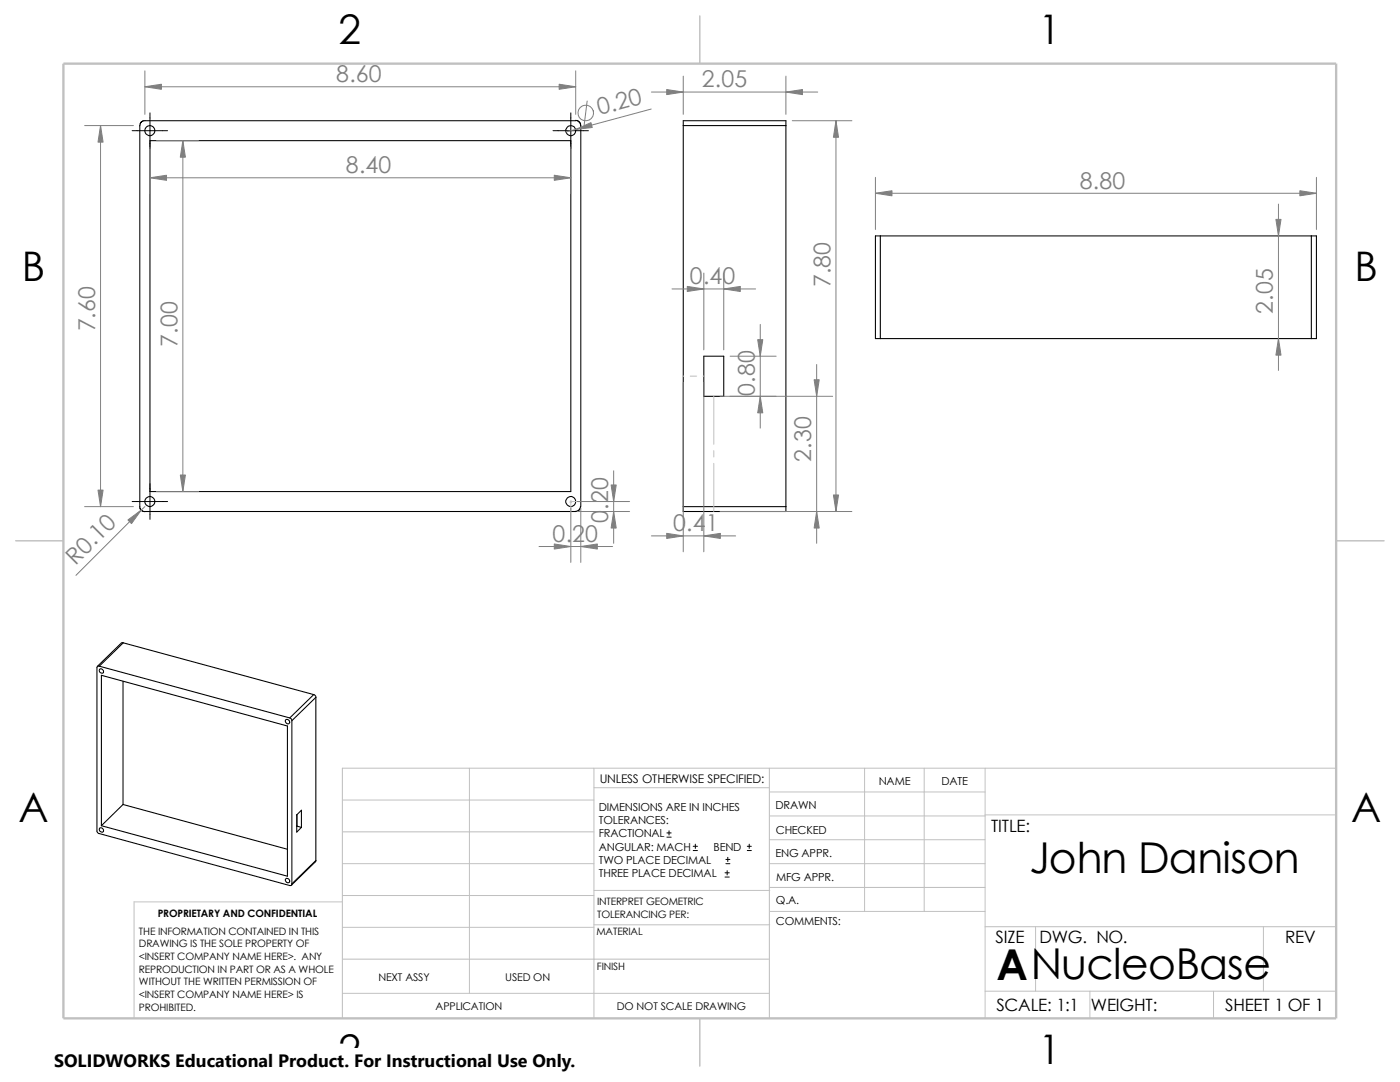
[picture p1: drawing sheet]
<svg xmlns="http://www.w3.org/2000/svg" width="279mm" height="216mm" viewBox="0 0 279 216" stroke-linecap="round" stroke-linejoin="round" font-family="sans-serif">
<g fill="none" stroke="#c0c0c0" stroke-width=".2">
<path d="M136.4 75.1h.1M137.8 75.1h1.2M140.3 75.1h.2M142.5 79.1v9.5M113.8 99.9l.3 .3M113.9 99.9v2.2M114 99.9l-.3 .3M142.5 89.9v1.3M142.5 92.5v9.6M113.8 100.1h2.1M68.3 159.6h50.2M93.7 153.3v44.9"/>
<path d="M118.5 157.2h35M118.5 153.3v49.9M153.5 158h43.1M153.5 153.3v49.9M172.6 153.3v28.6M184.4 153.3v28.6M196.6 153.3v49.9M266.7 153.3h-198.4v49.9M68.3 180h-41.5v23.2M68.3 172.3h50.2M68.3 166h50.2M68.3 178.7h50.2"/>
<path d="M118.5 177.7h35.1M153.5 177.1h43.1M153.5 172.3h43.1M153.5 162.8h43.1M153.5 167.6h43.1M196.6 162.6h70.1M68.3 191.4h85.2M68.3 198.2h85.2M68.3 185h50.2M118.5 184.5h35.1M153.6 181.9h43M196.6 184.9h70.1"/>
<path d="M196.6 197.8h70.1M206.7 184.9v12.9M217.5 197.8v5.4M242.2 197.8v5.4M252.1 184.9v12.9"/>
</g>
<path d="M139.7 3.2v9.5M3.1 107.9h9.6M266.7 107.9h9.5M139.7 203.2v9.5" fill="none" stroke="#c0c0c0" stroke-width=".21"/>
<path d="M12.7 12.7h254v190.5h-254z" fill="none" stroke="#c0c0c0" stroke-width=".47"/>
<g fill="none" stroke="#000" stroke-width=".21">
<path d="M29.9 28.1h84v70h-84zM114.9 24.1h-86.3l-.3 .2-.3 .3-.1 .5v76.2l.4 .6 .6 .2M114.9 24l.5 .2 .3 .3 .2 .6v76M136.4 25.1v-1h20.4v1M136.4 25.1h20.4M136.4 25.1v76M156.8 25.1v76M175.7 47.1h-1v20.5h1M175.7 47.1v20.5M175.7 47.1h86M261.7 47.1h1v20.5h-1M261.7 47.1v20.5"/>
<path d="M140.5 71.1h3.9v8h-3.9zM175.7 67.6h86M115.9 101.1l-.4 .7-.6 .3h-86M136.4 101.1h20.4M156.8 101.1v1h-20.4v-1M19.8 132.9h-.2l-.3 .2v32.8l.2 .3 38.3 10.5a.32 .32 0 0 0 .5-.3M19.8 132.9l38 10.4M19.9 133.5a.48 .48 0 0 1 .7 .2 .48 .48 0 0 1-.2 .6 .52 .52 0 0 1-.5-.2 .52 .52 0 0 1 0-.6zM20.2 134.7l37.2 10.2v29.9l-37.2-10zM24.6 135.9v24.6M24.6 128.3h-.3l-4.9 4.7M24.6 128.3l-4.8 4.6"/>
<path d="M24.6 128.3l38 10.3M62.6 138.6l.3 .1 .1 .4M62.6 138.6l-4.8 4.7M63 139.1l-4.7 4.7M63 139.1v32.6M57 143.7a.46 .46 0 0 1 .7 .1 .46 .46 0 0 1-.3 .6l-.4-.3zM57.8 143.3l.3 .1 .2 .4M58.3 143.8v32.6M19.9 165.2a.49 .49 0 0 1 .7 .2 .49 .49 0 0 1-.2 .7 .55 .55 0 0 1-.5-.3 .55 .55 0 0 1 0-.6zM24.6 160.5l32.8 9M24.6 160.5l-4.4 4.3M57 175.4a.46 .46 0 0 1 .7 .1 .46 .46 0 0 1-.2 .6 .58 .58 0 0 1-.5-.7z"/>
<path d="M59.3 164.8l.9 .3M59.3 162.5v2.3M59.3 164.8l-.1 .1M60.2 161.7v3.4l-1 .9v-3.4zM63 171.7v.2l-4.8 4.7M63 171.7l-4.7 4.7"/>
<circle cx="29.9" cy="26.1" r="1"/>
<circle cx="113.9" cy="26.1" r="1"/>
<circle cx="29.9" cy="100.1" r=".98"/>
<circle cx="113.9" cy="100.1" r=".98"/>
</g>
<g fill="none" stroke="#808080" stroke-width=".2">
<path d="M28.9 14.1v8.7M28.9 17.3h86M114.9 14.1v8.7M130 18.4h33.2M136.4 15.2v7.6M156.8 15.2v7.6M16.9 25.1h9.7M20.1 25.1v76M29.9 29.3v9.4M29.9 35.5h84M31.2 28.1h8.5M36.5 28.1v70"/>
<path d="M113.9 29.3v9.4M117.2 20.2l-.6 4.7M130 21.8l-17.1 4.5M158.1 24.1h11.9M166.8 24.1v78M174.7 35.4v10.4M174.7 38.6h88M262.7 35.4v10.4M134.1 57.7h16.7M140.5 54.5v15.3M144.4 54.5v15.3M255.1 40.7v33.2"/>
<path d="M136.4 76.3v33.8M140.5 76.3v33.8M143.7 79.1h22.5M145.7 71.1h9.2M151.7 64.7v20.7M163 72.7v35.7M31.2 98.1h8.5M122.5 93.9v14.5M16.9 101.1h9.7M28.9 101.1l-13.7 13.7M107.6 109.1h14.7M113.9 101.3v10.9"/>
<path d="M115.2 102.1h10.4M115.2 100.1h10.4M115.9 101.3v10.9M130 106.9h16.8M143.7 102.1h26.3"/>
<circle cx="116.9" cy="22.5" r="1.56"/>
</g>
<g fill="#808080" stroke="#808080" stroke-width=".2">
<path d="M122.5 102.1l.5 3.3h-1z"/>
<path d="M122 96.8h1l-.5 3.3z"/>
<path d="M110.6 108.5l3.3 .6-3.3 .5z"/>
<path d="M115.9 109.1l3.3-.6v1.1z"/>
<path d="M162.5 75.8h1l-.5 3.3z"/>
<path d="M163 102.1l.5 3.3h-1z"/>
<path d="M140.5 106.9l3.3-.5v1z"/>
<path d="M133.1 106.4l3.3 .5-3.3 .5z"/>
<path d="M25.5 103.8l2.7-2-2 2.7z"/>
<path d="M111.6 16.8l3.3 .5-3.3 .5z"/>
<path d="M36 94.8h1l-.5 3.3z"/>
<path d="M36.5 28.1l.5 3.3h-1z"/>
<path d="M20.1 25.1l.5 3.3h-1z"/>
<path d="M28.9 17.3l3.3-.5v1z"/>
<path d="M114.9 25.8l3-1.3 .3 .9z"/>
<path d="M19.6 97.8h1l-.5 3.3z"/>
<path d="M110.6 35l3.3 .5-3.3 .5z"/>
<path d="M29.9 35.5l3.3-.5v1z"/>
<path d="M151.2 67.8h1l-.5 3.3z"/>
<path d="M151.7 79.1l.5 3.3h-1z"/>
<path d="M156.8 18.4l3.3-.5v1z"/>
<path d="M133.1 17.9l3.3 .5-3.3 .5z"/>
<path d="M144.4 57.7l3.3-.6v1.1z"/>
<path d="M137.2 57.1l3.3 .6-3.3 .5z"/>
<path d="M166.3 98.8h1l-.5 3.3z"/>
<path d="M166.8 24.1l.5 3.3h-1z"/>
<path d="M259.4 38.1l3.3 .5-3.3 .5z"/>
<path d="M174.7 38.6l3.3-.5v1z"/>
<path d="M254.6 43.8h1.1l-.6 3.3z"/>
<path d="M255.1 67.6l.6 3.3h-1.1z"/>
</g>
<g fill="none" stroke="#000" stroke-width=".2">
<path d="M26.4 26.1h7M29.9 22.5v7.1M110.4 26.1h7M113.9 22.5v7.1M29.9 96.5v7.1M26.4 100.1h7M133.1 167h.8M133.1 166.2h.8M133.5 165.8v.8M138.3 169.7h.9M138.3 168.9h.9M138.8 168.4v.9"/>
<path d="M144.7 175h.8M144.7 174.2h.8M144.9 172.3h.8M144.9 171.5h.8M145.1 173.7v.9M145.2 171.1v.8M149.1 169.7h.8M149.1 168.9h.8M149.5 168.4v.9"/>
</g>
<path d="M10.8 209.2h104.1v6.7h-104.1z" fill="#fff"/>
<g font-size="8.5">
<text x="205.4" y="174.1">John Danison</text>
<text x="198.8" y="195.5">ANucleoBase</text>
</g>
<g font-size="8.1">
<text x="67.6" y="8.8">2</text>
<text x="207.3" y="8.8">1</text>
<text x="4.4" y="56.1">B</text>
<text x="270.3" y="56.1">B</text>
<text x="3.7" y="164.1">A</text>
<text x="269.6" y="164.1">A</text>
<text x="67.6" y="212.3">2</text>
<text x="207.3" y="212.3">1</text>
</g>
<g font-size="4.6" fill="#808080">
<text x="67.1" y="16.4">8.60</text>
<text x="140" y="17.4">2.05</text>
<text x="119.6" y="23" transform="rotate(-15 119.6 23)">0.20</text>
<text x="69" y="34.5">8.40</text>
<text x="215.5" y="37.6">8.80</text>
<text x="137.7" y="56.7">0.40</text>
<text x="165.7" y="57.3" transform="rotate(-90 165.7 57.3)">7.80</text>
<text x="254" y="62.6" transform="rotate(-90 254 62.6)">2.05</text>
<text x="19" y="66.1" transform="rotate(-90 19 66.1)">7.60</text>
<text x="35.4" y="69.1" transform="rotate(-90 35.4 69.1)">7.00</text>
<text x="150.6" y="79" transform="rotate(-90 150.6 79)">0.80</text>
<text x="161.9" y="92.1" transform="rotate(-90 161.9 92.1)">2.30</text>
<text x="121.4" y="104.3" transform="rotate(-90 121.4 104.3)">0.20</text>
<text x="134.3" y="106">0.41</text>
<text x="15.1" y="112.9" transform="rotate(-45 15.1 112.9)">R0.10</text>
<text x="110.3" y="108.1">0.20</text>
</g>
<text font-size="3.6" x="10.8" y="213">SOLIDWORKS Educational Product. For Instructional Use Only.</text>
<g font-size="3.4">
<text x="197.8" y="166">TITLE:</text>
<text x="198.7" y="188.1">SIZE</text>
<text x="207.5" y="188.1">DWG. NO.</text>
<text x="256.5" y="188.2">REV</text>
<text x="198.8" y="201.7">SCALE: 1:1</text>
<text x="217.7" y="201.8">WEIGHT:</text>
<text x="244.5" y="201.7">SHEET 1 OF 1</text>
</g>
<text font-size="2.4" x="119.7" y="156.2">UNLESS OTHERWISE SPECIFIED:</text>
<g font-size="2.2">
<text x="119.5" y="161.8">DIMENSIONS ARE IN INCHES</text>
<text x="154.8" y="161.5">DRAWN</text>
<text x="175.4" y="156.7">NAME</text>
<text x="187.9" y="156.7">DATE</text>
<text x="119.5" y="164.4">TOLERANCES:</text>
<text x="119.5" y="167.1">FRACTIONAL</text>
<text x="154.8" y="166.3">CHECKED</text>
<text x="119.5" y="172.4">TWO PLACE DECIMAL</text>
<text x="119.5" y="169.8">ANGULAR: MACH</text>
<text x="142.4" y="169.8">BEND</text>
<text x="154.8" y="171">ENG APPR.</text>
<text x="119.5" y="175">THREE PLACE DECIMAL</text>
<text x="154.9" y="175.7">MFG APPR.</text>
<text x="154.9" y="184.7">COMMENTS:</text>
<text x="154.9" y="180.5">Q.A.</text>
</g>
<g font-size="2.1">
<text x="75.5" y="195.7">NEXT ASSY</text>
<text x="100.8" y="195.7">USED ON</text>
<text x="86.9" y="201.5">APPLICATION</text>
<text x="123.1" y="201.6">DO NOT SCALE DRAWING</text>
</g>
<g font-size="2">
<text x="31.5" y="183">PROPRIETARY AND CONFIDENTIAL</text>
<text x="119.2" y="180.6">INTERPRET GEOMETRIC</text>
<text x="119.2" y="183.1">TOLERANCING PER:</text>
<text x="27.7" y="186.5">THE INFORMATION CONTAINED IN THIS</text>
<text x="27.7" y="189.1">DRAWING IS THE SOLE PROPERTY OF</text>
<text x="27.7" y="191.6">&lt;INSERT COMPANY NAME HERE&gt;. ANY</text>
<text x="119" y="186.6">MATERIAL</text>
<text x="27.7" y="194.1">REPRODUCTION IN PART OR AS A WHOLE</text>
<text x="27.7" y="196.6">WITHOUT THE WRITTEN PERMISSION OF</text>
<text x="119.1" y="193.5">FINISH</text>
<text x="27.7" y="199.1">&lt;INSERT COMPANY NAME HERE&gt; IS</text>
<text x="27.7" y="201.7">PROHIBITED.</text>
</g>
</svg>
